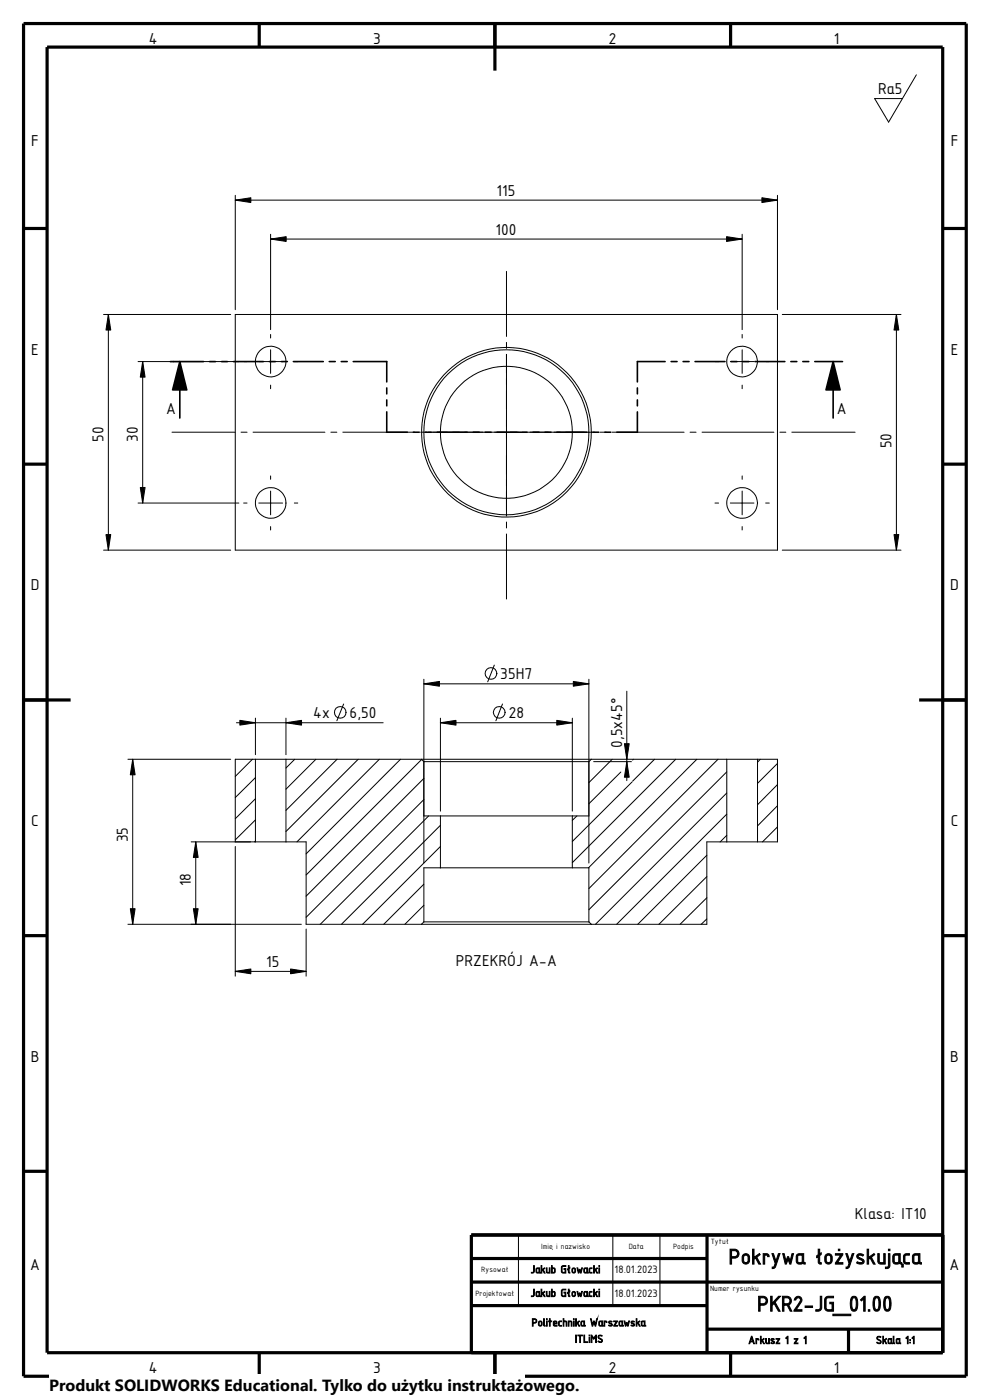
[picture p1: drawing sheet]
<svg xmlns="http://www.w3.org/2000/svg" width="210mm" height="297mm" viewBox="0 0 210 297" stroke-linecap="round" stroke-linejoin="round" font-family="sans-serif">
<g fill="none" stroke="#000" stroke-width=".21">
<path d="M194.4 15.9l-5.9 10-3-5h5.9M49.9 41.4v24.3M49.9 42.5h115M57.4 49.7v20.2M57.4 50.7h100M107.4 57.6v13.8M157.4 49.7v20.2M164.9 41.4v24.3M22 66.7h26.9M23 66.7v50M29.3 76.7h21.4M30.3 76.7v30"/>
<path d="M49.9 66.7h115v50h-115zM51.7 76.7h.7M54.9 76.7h5M57.4 71v.7M57.4 74.2v5M62.4 76.7h.8M107.4 72.6v1.3M107.4 75.2v34.3M151.7 76.7h.7M154.9 76.7h5M157.4 71v.7M157.4 74.2v5"/>
<path d="M162.4 76.7h.8M165.9 66.7h25.2M190.2 66.7v50M36.5 91.7h13.4M51.1 91.7h1.3M53.7 91.7h15.2M57.4 81.7v.8M70.2 91.7h1.3M72.7 91.7h15.3M89.2 91.7h1.3M90.9 91.7h19M110.8 91.7h15.3"/>
<path d="M127.3 91.7h1.3M129.9 91.7h15.2M146.4 91.7h1.3M148.9 91.7h15.3M157.4 81.7v.8M165.4 91.7h1.3M168 91.7h13.4M22 116.7h26.9M29.3 106.7h21.4M51.7 106.7h.7M54.9 106.7h5M57.4 101v.7"/>
<path d="M57.4 104.2v5M57.4 111.7v.7M62.4 106.7h.8M107.4 110.7v1.3M107.4 113.3v13.8M151.7 106.7h.7M154.9 106.7h5M157.4 101v.7M157.4 104.2v5M157.4 111.7v.7M162.4 106.7h.8M165.9 116.7h25.2"/>
<path d="M50.2 153.3h31.1M54.2 152.4v7.7M60.7 152.4v7.7M72.9 149.4l-1.4 3.5M89.9 144.1v39M89.9 145.1h35M93.4 152.4v19.7M93.4 153.3h28M104.9 141.1l-1.4 3.6M106.6 149.4l-1.4 3.5M121.4 152.4v19.7M124.9 144.1v39"/>
<path d="M133 146.6v19M27.1 161.1h21.8M28.2 161.1v35M40.6 178.6h13.6M41.5 178.6v17.5M49.9 179.6v27.5M53.6 161.1l-3.7 3.6M54.2 161.1h6.5M54.2 178.6h6.5M54.2 178.4l-.2 .2M54.2 165l-4.3 4.2M54.2 169.5l-4.3 4.2"/>
<path d="M54.2 173.9l-4.3 4.3M54.2 161.1h-4.3v17.5M54.2 161.1v17.5M60.7 178.6h4.2v17.5h24.5M60.7 161.1v17.5M60.7 161.1h28.7M62.5 161.1l-1.8 1.8M67 161.1l-6.3 6.3M71.5 161.1l-10.8 10.8M76 161.1l-15.3 15.3M80.5 161.1l-17.5 17.5M85 161.1l-20.1 20"/>
<path d="M89.4 161.1h36M89.4 161.1l.5 .5h35l.5-.5M89.5 161.1l-24.6 24.5M89.9 165.1l-25 25M89.9 169.6l-25 25M89.9 173.1h3.5M90.9 173.1l-23 23M93.4 175.1l-21 21M93.4 179.6l-16.5 16.5M93.4 173.1v11M93.4 173.1h28M121.4 173.1h3.5"/>
<path d="M121.4 173.1v11M122.4 173.1l-1 .9M125.4 161.1h28.8M125.9 161.6h8M129.9 161.1l-5 4.9M131.7 163.8l-6.8 6.7M134.1 165.9l-12.7 12.6M134.4 161.1l-.2 .1M138.9 161.1l-4.7 4.6M143.3 161.1l-21.9 21.9M147.8 161.1l-23 23M152.3 161.1l-27.4 27.4"/>
<path d="M154.2 178.6h6.5M154.2 163.7l-29.3 29.3M154.2 168.2l-27.9 27.9M154.2 172.7l-23.4 23.4M154.2 177.2l-1.4 1.4M154.2 178.6h-4.3v17.5h-24.5M154.2 161.1v17.5M154.2 161.1h6.5M160.7 161.1h4.2v17.5h-4.2M160.7 161.1v17.5M161.3 161.1l-.6 .6M164.9 162l-4.2 4.2"/>
<path d="M164.9 166.5l-4.2 4.2M164.9 170.9l-4.2 4.3M164.9 175.4l-3.1 3.2M27.1 196.1h36.8M64.9 197.1v10M89.4 196.1h36M89.9 187.6l-8.5 8.5M89.9 192.1l-4 4M89.9 195.6l-.5 .5M89.9 195.6h35M93.4 184.1h.1M93.4 184.1h-3.5v11.5"/>
<path d="M93.4 184.1h28M121.4 184.1h3.5v11.5M124.9 195.6l.5 .5M149.9 181.4l-14.6 14.7M149.9 186l-10.1 10.1M149.9 190.5l-5.6 5.6M149.9 194.9l-1.1 1.2M49.9 206.1h15M110 262v15M130 262v15M140 262v15"/>
<circle cx="57.4" cy="76.7" r="3.3"/>
<circle cx="157.4" cy="76.7" r="3.3"/>
<circle cx="107.4" cy="91.7" r="14"/>
<circle cx="107.4" cy="91.7" r="17.5"/>
<circle cx="107.4" cy="91.7" r="18"/>
<circle cx="57.4" cy="106.7" r="3.2"/>
<circle cx="157.4" cy="106.7" r="3.3"/>
<circle cx="72.2" cy="151.1" r="1.24"/>
<circle cx="104.2" cy="142.9" r="1.24"/>
<circle cx="105.9" cy="151.1" r="1.24"/>
</g>
<g fill="none" stroke="#000" stroke-width=".68" stroke-linecap="butt">
<path d="M5 5h200v287h-200zM10 10h190v277h-190zM55 5v5M105 5v10M155 5v5M5 48.5h5M200 48.5h5M5 98.5h5M200 98.5h5M5 148.5h10M195 148.5h10M5 198.5h5"/>
<path d="M200 198.5h5M5 248.5h5M200 248.5h5M100 277h50M100 272h100M100 267h50M150 262v25M200 262h-100v25M55 287v5M105 287v10M150 282h50M155 287v5"/>
<path d="M180 282v5"/>
</g>
<g fill="#000" stroke="#000" stroke-width=".21">
<path d="M49.9 42.5l3.3-.5v1zM57.4 50.7l3.3-.5v1zM154.1 50.2l3.3 .5-3.3 .5zM161.6 42l3.3 .5-3.3 .5zM23 66.7l.5 3.3h-1zM30.3 76.7l.5 3.3h-1zM190.2 66.7l.5 3.3h-1zM22.5 113.4h1l-.5 3.3zM29.8 103.4h1l-.5 3.3zM189.7 113.4h1l-.5 3.3zM50.9 152.8l3.3 .5-3.3 .5zM60.7 153.3l3.3-.5v1z"/>
<path d="M89.9 145.1l3.3-.5v1zM93.4 153.3l3.3-.5v1zM118.1 152.8l3.3 .5-3.3 .5zM121.6 144.6l3.3 .5-3.3 .5zM28.2 161.1l.5 3.3h-1.1zM41.5 178.6l.5 3.3h-1zM132.5 157.8h1l-.5 3.3zM133 161.6l.5 3.3h-1zM27.6 192.8h1.1l-.5 3.3zM41 192.8h1l-.5 3.3zM49.9 206.1l3.3-.5v1zM61.6 205.6l3.3 .5-3.3 .5z"/>
</g>
<path d="M38.1 76.7l1.5 6h-3zM176.7 76.7l1.5 6h-3z" fill="#000" stroke="#000" stroke-width=".34"/>
<g fill="none" stroke="#000" stroke-width=".34">
<path d="M36.1 76.7h7.1M38.1 76.7v12M44.4 76.7h1.3M47 76.7h1.3M49.5 76.7h6.4M57.1 76.7h1.3M59.7 76.7h1.3M62.2 76.7h6.4M69.8 76.7h1.3M72.4 76.7h1.3M74.9 76.7h7.1v4.3M141.1 76.7h-5.9v4.3"/>
<path d="M142.4 76.7h1.2M144.9 76.7h1.3M147.4 76.7h6.4M155.1 76.7h1.2M157.6 76.7h1.3M160.1 76.7h6.4M167.8 76.7h1.2M170.3 76.7h1.3M172.8 76.7h5.9M176.7 76.7v12M82 87.4v4.3h4.4M82 82.3v1.3"/>
<path d="M82 84.8v1.3M87.7 91.7h1.2M90.2 91.7h1.3M92.8 91.7h6.3M100.4 91.7h1.2M102.9 91.7h1.3M105.5 91.7h6.3M113.1 91.7h1.2M115.6 91.7h1.3M118.2 91.7h6.3M125.8 91.7h1.2M128.3 91.7h1.3"/>
<path d="M135.2 82.3v1.3M135.2 84.8v1.3M135.2 87.4v4.3h-4.3"/>
</g>
<path d="M10.4 291.5h100.9v5.5h-100.9z" fill="#fff"/>
<g font-size="4.9">
<text x="154.6" y="268.2">Pokrywa łożyskująca</text>
<text x="160.6" y="278.2">PKR2-JG_01.00</text>
</g>
<g font-size="3.6">
<text x="31.5" y="9.2">4</text>
<text x="79.2" y="9.2">3</text>
<text x="129.2" y="9.2">2</text>
<text x="176.9" y="9.2">1</text>
<text x="186.3" y="20">Ra5</text>
<text x="6.6" y="30.9">F</text>
<text x="201.7" y="30.9">F</text>
<text x="105.3" y="41.5">115</text>
<text x="105.1" y="49.8">100</text>
<text x="6.6" y="75.2">E</text>
<text x="201.7" y="75.2">E</text>
<text x="35.2" y="87.8">A</text>
<text x="177.5" y="87.8">A</text>
<text x="22" y="93.8" transform="rotate(-90 22 93.8)">50</text>
<text x="29.3" y="93.8" transform="rotate(-90 29.3 93.8)">30</text>
<text x="189.1" y="95.1" transform="rotate(-90 189.1 95.1)">50</text>
<text x="6.6" y="125.2">D</text>
<text x="201.6" y="125.2">D</text>
<text x="106.1" y="144.1">35H7</text>
<text x="66.5" y="152.4">4x</text>
<text x="74.2" y="152.4">6,50</text>
<text x="107.9" y="152.4">28</text>
<text x="132" y="158.7" transform="rotate(-90 132 158.7)">0,5x45°</text>
<text x="6.6" y="175.2">C</text>
<text x="27.1" y="178.7" transform="rotate(-90 27.1 178.7)">35</text>
<text x="201.7" y="175.2">C</text>
<text x="40.5" y="188" transform="rotate(-90 40.5 188)">18</text>
<text x="56.5" y="205.1">15</text>
<text x="96.7" y="204.9">PRZEKRÓJ A-A</text>
<text x="6.6" y="225.2">B</text>
<text x="201.6" y="225.2">B</text>
<text x="181.4" y="258.6">Klasa: IT10</text>
<text x="6.4" y="269.5">A</text>
<text x="201.4" y="269.5">A</text>
<text x="31.5" y="291.2">4</text>
<text x="79.2" y="291.2">3</text>
<text x="129.2" y="291.2">2</text>
<text x="176.9" y="291.2">1</text>
</g>
<text font-size="3.4" x="10.4" y="295.2">Produkt SOLIDWORKS Educational. Tylko do użytku instruktażowego.</text>
<g font-size="2.5">
<text x="112.6" y="270.1">Jakub Głowacki</text>
<text x="112.6" y="275.1">Jakub Głowacki</text>
<text x="130.4" y="270.1">18.01.2023</text>
<text x="130.4" y="275.1">18.01.2023</text>
<text x="112.8" y="281.3">Politechnika Warszawska</text>
<text x="122" y="284.8">ITLiMS</text>
<text x="158.7" y="285.1">Arkusz 1 z 1</text>
<text x="185.8" y="285.1">Skala 1:1</text>
</g>
<g font-size="1.7">
<text x="150.8" y="263.9">Tytuł</text>
<text x="102.1" y="269.9">Rysował</text>
<text x="114.8" y="264.9">Imię i nazwisko</text>
<text x="133.4" y="264.9">Data</text>
<text x="142.8" y="264.9">Podpis</text>
<text x="100.8" y="274.9">Projektował</text>
<text x="150.6" y="273.9">Numer rysunku</text>
</g>
</svg>
